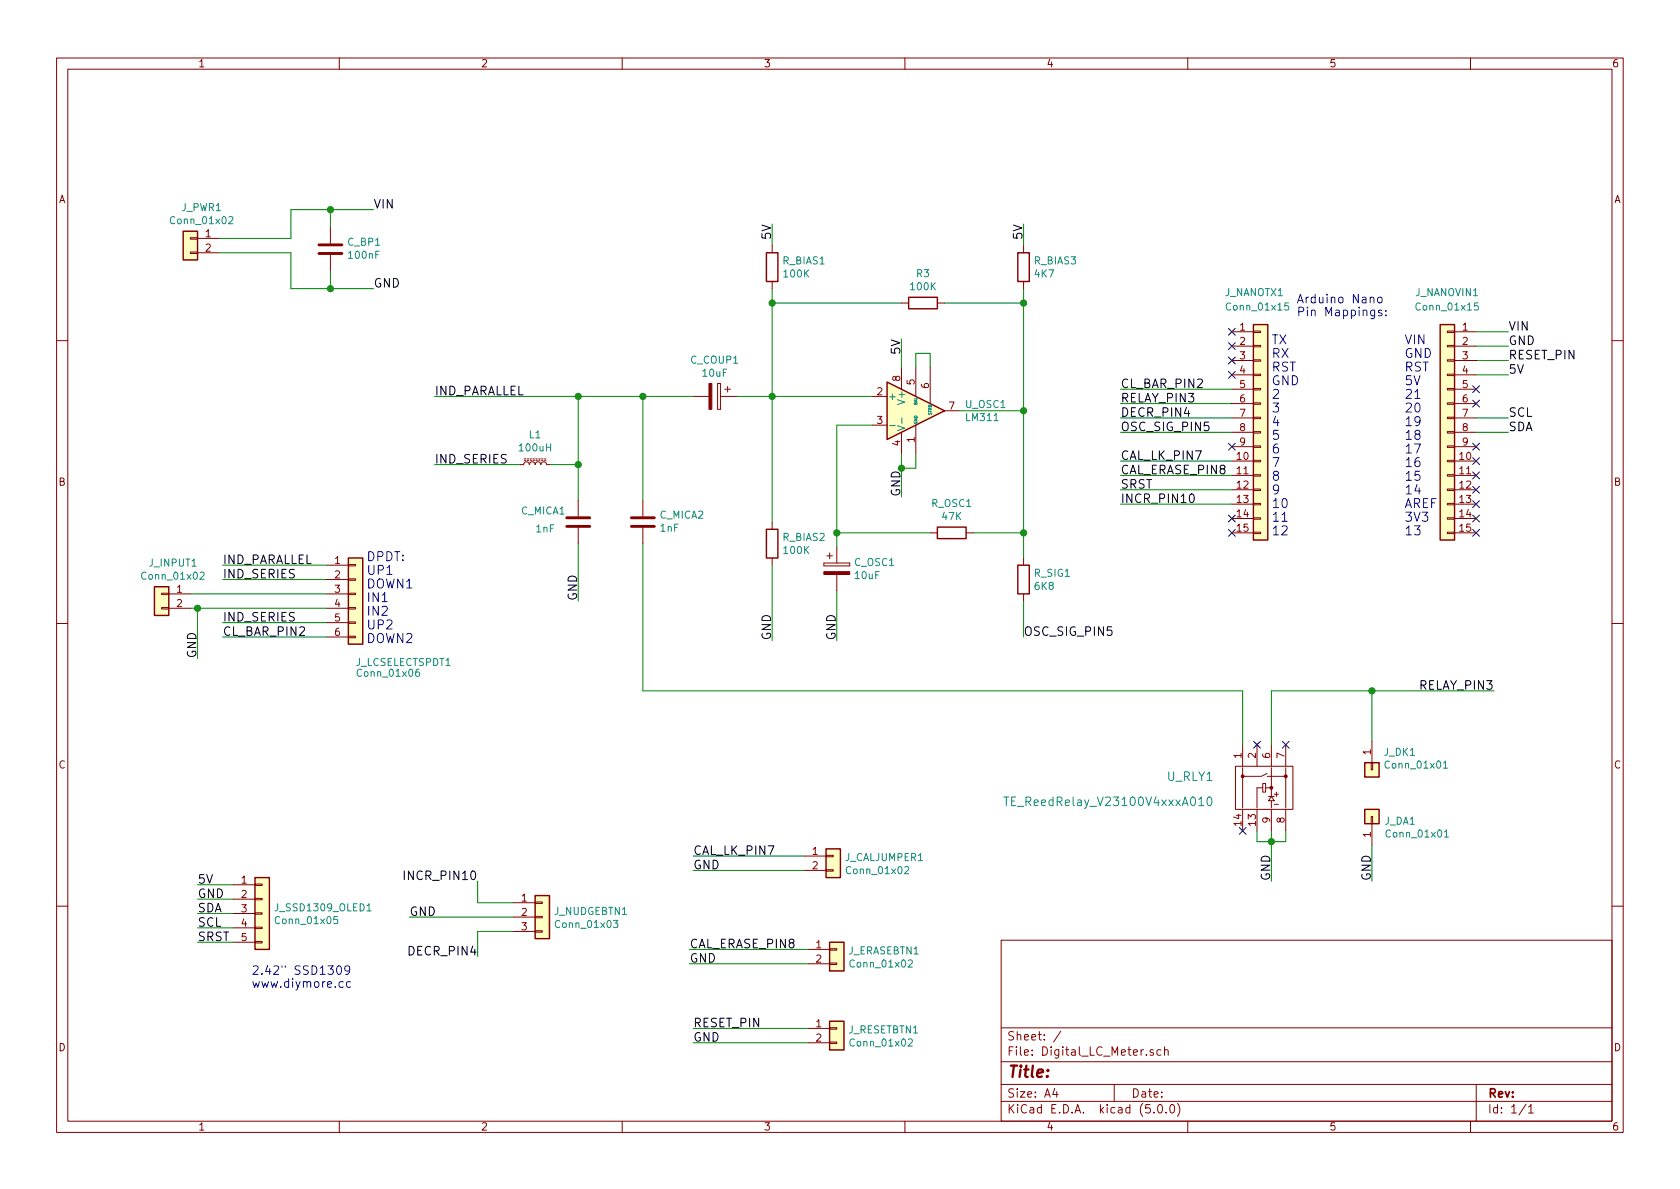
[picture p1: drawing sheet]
EESchema Schematic File Version 4
LIBS:power
LIBS:device
LIBS:74xx
LIBS:audio
LIBS:interface
LIBS:Digital_LC_Meter-cache
EELAYER 26 0
EELAYER END
$Descr A4 11693 8268
encoding utf-8
Sheet 1 1
Title ""
Date ""
Rev ""
Comp ""
Comment1 ""
Comment2 ""
Comment3 ""
Comment4 ""
$EndDescr
Text Notes 8850 3725 0    63   ~ 0
TX\nRX\nRST\nGND\n2\n3\n4\n5\n6\n7\n8\n9\n10\n11\n12
Text Notes 9775 3725 0    63   ~ 0
VIN\nGND\nRST\n5V\n21\n20\n19\n18\n17\n16\n15\n14\nAREF\n3V3\n13\n
Wire Wire Line
	1525 1650 2025 1650
Text Label 2600 1450 0    60   ~ 0
VIN
Wire Wire Line
	1525 1750 2025 1750
Wire Wire Line
	2025 1750 2025 2000
Text Label 2600 2000 0    60   ~ 0
GND
Wire Wire Line
	10275 2300 10500 2300
Text Label 10500 2300 0    60   ~ 0
VIN
Wire Wire Line
	10275 2400 10500 2400
Text Label 10500 2400 0    60   ~ 0
GND
Wire Wire Line
	1625 6150 1375 6150
Text Label 1375 6350 0    60   ~ 0
SDA
Wire Wire Line
	1625 6250 1375 6250
Text Label 1375 6450 0    60   ~ 0
SCL
Wire Wire Line
	1625 6350 1375 6350
Text Label 1375 6250 0    60   ~ 0
GND
Wire Wire Line
	1625 6450 1375 6450
Text Label 1375 6150 0    60   ~ 0
5V
Wire Wire Line
	10275 2600 10500 2600
Text Label 10500 2600 0    60   ~ 0
5V
Wire Wire Line
	10275 3000 10500 3000
Text Label 10500 3000 0    60   ~ 0
SDA
Wire Wire Line
	10275 2900 10500 2900
Text Label 10500 2900 0    60   ~ 0
SCL
Wire Wire Line
	3575 6375 2850 6375
Text Label 2850 6375 0    60   ~ 0
GND
Wire Wire Line
	3575 6275 3325 6275
Wire Wire Line
	3325 6275 3325 6125
Text Label 3325 6125 2    60   ~ 0
INCR_PIN10
Wire Wire Line
	3575 6475 3325 6475
Wire Wire Line
	3325 6475 3325 6650
Text Label 3325 6650 2    60   ~ 0
DECR_PIN4
Wire Wire Line
	6375 2550 6375 2450
Wire Wire Line
	6375 2450 6475 2450
Wire Wire Line
	6475 2450 6475 2550
Text Label 6275 2350 3    60   ~ 0
5V
Wire Wire Line
	6275 3150 6275 3250
Text Label 6275 3450 1    60   ~ 0
GND
Wire Wire Line
	6375 3150 6375 3250
Wire Wire Line
	6375 3250 6275 3250
Connection ~ 6275 3250
Wire Wire Line
	5125 2750 5375 2750
Wire Wire Line
	5825 2950 5825 3700
Wire Wire Line
	5825 2950 6075 2950
Wire Wire Line
	5825 4100 5825 4450
Text Label 5825 4450 1    60   ~ 0
GND
Wire Wire Line
	6475 3700 5825 3700
Connection ~ 5825 3700
Wire Wire Line
	7125 3700 6775 3700
Wire Wire Line
	7125 2000 7125 2100
Wire Wire Line
	7125 2100 6575 2100
Wire Wire Line
	6275 2100 5375 2100
Wire Wire Line
	5375 2000 5375 2100
Connection ~ 5375 2750
Connection ~ 7125 2100
Connection ~ 5375 2100
Wire Wire Line
	5375 1700 5375 1550
Text Label 5375 1550 3    60   ~ 0
5V
Wire Wire Line
	7125 1700 7125 1550
Text Label 7125 1550 3    60   ~ 0
5V
Wire Wire Line
	5375 3925 5375 4450
Text Label 5375 4450 1    60   ~ 0
GND
Wire Wire Line
	4475 2750 4475 3475
Wire Wire Line
	3025 2750 4025 2750
Text Label 8850 6125 1    60   ~ 0
GND
Wire Wire Line
	4025 2750 4025 3225
Connection ~ 4475 2750
Wire Wire Line
	4025 3775 4025 4175
Text Label 4025 4175 1    60   ~ 0
GND
Wire Wire Line
	3825 3225 4025 3225
Connection ~ 4025 3225
Connection ~ 4025 2750
Wire Wire Line
	3625 3225 3025 3225
Wire Wire Line
	1325 4125 2275 4125
Wire Wire Line
	1325 4225 1375 4225
Text Label 3025 2750 0    60   ~ 0
IND_PARALLEL
Text Label 3025 3225 0    60   ~ 0
IND_SERIES
Wire Wire Line
	2275 3925 1550 3925
Text Label 1550 3925 0    60   ~ 0
IND_PARALLEL
Wire Wire Line
	2275 4025 1550 4025
Wire Wire Line
	2275 4325 1550 4325
Text Label 1550 4325 0    60   ~ 0
IND_SERIES
Wire Wire Line
	2275 4425 1550 4425
Text Label 1550 4025 0    60   ~ 0
IND_SERIES
Text Label 1550 4425 0    60   ~ 0
CL_BAR_PIN2
Wire Wire Line
	8575 2700 7800 2700
Text Label 7800 2700 0    60   ~ 0
CL_BAR_PIN2
Text Notes 2550 4475 0    63   ~ 0
DPDT:\nUP1\nDOWN1\nIN1\nIN2\nUP2\nDOWN2
Wire Wire Line
	9550 5875 9550 6125
Text Label 9550 6125 1    60   ~ 0
GND
Wire Wire Line
	9550 5150 9550 4800
Wire Wire Line
	8850 4800 9550 4800
Connection ~ 9550 4800
Text Label 10400 4800 2    60   ~ 0
RELAY_PIN3
Wire Wire Line
	8575 2800 7800 2800
Text Label 7800 2800 0    60   ~ 0
RELAY_PIN3
Wire Wire Line
	8575 3400 7800 3400
Text Label 7800 3500 0    60   ~ 0
INCR_PIN10
Text Label 7800 2900 0    60   ~ 0
DECR_PIN4
Wire Wire Line
	8575 2900 7800 2900
Connection ~ 7125 3700
Wire Wire Line
	7125 4175 7125 4425
Text Label 7125 4425 0    60   ~ 0
OSC_SIG_PIN5
Wire Wire Line
	8575 3000 7800 3000
Text Label 7800 3000 0    60   ~ 0
OSC_SIG_PIN5
Wire Wire Line
	8575 3200 7800 3200
Text Label 7800 3200 0    60   ~ 0
CAL_LK_PIN7
Wire Wire Line
	8575 3300 7800 3300
Text Label 7800 3300 0    60   ~ 0
CAL_ERASE_PIN8
Wire Wire Line
	5600 5950 4825 5950
Text Label 4825 5950 0    60   ~ 0
CAL_LK_PIN7
Wire Wire Line
	5600 6050 4825 6050
Text Label 4825 6050 0    60   ~ 0
GND
Wire Wire Line
	5625 6600 4800 6600
Text Label 4800 6600 0    60   ~ 0
CAL_ERASE_PIN8
Wire Wire Line
	5625 6700 4800 6700
Text Label 4800 6700 0    60   ~ 0
GND
Wire Wire Line
	8650 4800 4475 4800
Wire Wire Line
	4475 4800 4475 3775
Wire Wire Line
	2025 2000 2300 2000
Wire Wire Line
	2025 1650 2025 1450
Wire Wire Line
	2025 1450 2300 1450
Wire Wire Line
	2300 2000 2300 1875
Connection ~ 2300 2000
Wire Wire Line
	2300 1450 2300 1575
Connection ~ 2300 1450
Wire Wire Line
	10275 2500 10500 2500
Text Label 10500 2500 0    60   ~ 0
RESET_PIN
Wire Wire Line
	4825 7150 5625 7150
Text Label 4825 7150 0    60   ~ 0
RESET_PIN
Wire Wire Line
	5625 7250 4825 7250
Text Label 4825 7250 0    60   ~ 0
GND
NoConn ~ 8575 2300
NoConn ~ 8575 2400
NoConn ~ 8575 2500
NoConn ~ 8575 2600
NoConn ~ 8575 3600
NoConn ~ 8575 3700
NoConn ~ 10275 3700
NoConn ~ 10275 3600
NoConn ~ 10275 3500
NoConn ~ 10275 3400
NoConn ~ 10275 3300
NoConn ~ 10275 3200
NoConn ~ 10275 3100
NoConn ~ 10275 2700
NoConn ~ 10275 2800
Text Notes 9025 2200 0    60   ~ 0
Arduino Nano\nPin Mappings:
Wire Wire Line
	6275 2550 6275 2350
Wire Wire Line
	6675 2850 7125 2850
Connection ~ 7125 2850
Wire Wire Line
	6275 3250 6275 3450
Wire Wire Line
	5825 3700 5825 3800
Wire Wire Line
	5375 2750 6075 2750
Wire Wire Line
	5375 2750 5375 3625
Wire Wire Line
	7125 2100 7125 2850
Wire Wire Line
	5375 2100 5375 2750
Wire Wire Line
	4475 2750 4825 2750
Wire Wire Line
	4025 3225 4025 3475
Wire Wire Line
	4025 2750 4475 2750
Wire Wire Line
	9550 4800 10400 4800
Wire Wire Line
	7125 3700 7125 3875
Wire Wire Line
	2300 2000 2600 2000
Wire Wire Line
	2300 1450 2600 1450
Wire Wire Line
	7125 2850 7125 3700
$Comp
L Connector_Generic:Conn_01x02 J_PWR1
U 1 1
P 1325 1650
F 0 "J_PWR1" H 1245 1867 50  0000 C CNN
F 1 "Conn_01x02" H 1245 1776 50  0000 C CNN
F 2 "Connector_PinHeader_2.54mm:PinHeader_1x02_P2.54mm_Vertical" H 1325 1650 50  0001 C CNN
F 3 "~" H 1325 1650 50  0001 C CNN
	1    1325 1650
	-1   0    0    -1  
$EndComp
$Comp
L Connector_Generic:Conn_01x02 J_INPUT1
U 1 1
P 1125 4125
F 0 "J_INPUT1" H 1045 4342 50  0000 C CNN
F 1 "Conn_01x02" H 1045 4251 50  0000 C CNN
F 2 "Connector_PinHeader_2.54mm:PinHeader_1x02_P2.54mm_Vertical" H 1125 4125 50  0001 C CNN
F 3 "~" H 1125 4125 50  0001 C CNN
	1    1125 4125
	-1   0    0    -1  
$EndComp
$Comp
L Connector_Generic:Conn_01x02 J_CALJUMPER1
U 1 1
P 5800 5950
F 0 "J_CALJUMPER1" H 5880 5942 50  0000 L CNN
F 1 "Conn_01x02" H 5880 5851 50  0000 L CNN
F 2 "Connector_PinHeader_2.54mm:PinHeader_1x02_P2.54mm_Vertical" H 5800 5950 50  0001 C CNN
F 3 "~" H 5800 5950 50  0001 C CNN
	1    5800 5950
	1    0    0    -1  
$EndComp
$Comp
L Connector_Generic:Conn_01x02 J_ERASEBTN1
U 1 1
P 5825 6600
F 0 "J_ERASEBTN1" H 5905 6592 50  0000 L CNN
F 1 "Conn_01x02" H 5905 6501 50  0000 L CNN
F 2 "Connector_PinHeader_2.54mm:PinHeader_1x02_P2.54mm_Vertical" H 5825 6600 50  0001 C CNN
F 3 "~" H 5825 6600 50  0001 C CNN
	1    5825 6600
	1    0    0    -1  
$EndComp
$Comp
L Connector_Generic:Conn_01x02 J_RESETBTN1
U 1 1
P 5825 7150
F 0 "J_RESETBTN1" H 5905 7142 50  0000 L CNN
F 1 "Conn_01x02" H 5905 7051 50  0000 L CNN
F 2 "Connector_PinHeader_2.54mm:PinHeader_1x02_P2.54mm_Vertical" H 5825 7150 50  0001 C CNN
F 3 "~" H 5825 7150 50  0001 C CNN
	1    5825 7150
	1    0    0    -1  
$EndComp
$Comp
L Connector_Generic:Conn_01x03 J_NUDGEBTN1
U 1 1
P 3775 6375
F 0 "J_NUDGEBTN1" H 3855 6417 50  0000 L CNN
F 1 "Conn_01x03" H 3855 6326 50  0000 L CNN
F 2 "Connector_PinHeader_2.54mm:PinHeader_1x03_P2.54mm_Vertical" H 3775 6375 50  0001 C CNN
F 3 "~" H 3775 6375 50  0001 C CNN
	1    3775 6375
	1    0    0    -1  
$EndComp
$Comp
L Connector_Generic:Conn_01x06 J_LCSELECTSPDT1
U 1 1
P 2475 4125
F 0 "J_LCSELECTSPDT1" H 2475 3650 50  0000 L CNN
F 1 "Conn_01x06" H 2475 3575 50  0000 L CNN
F 2 "Connector_PinHeader_2.54mm:PinHeader_1x06_P2.54mm_Vertical" H 2475 4125 50  0001 C CNN
F 3 "~" H 2475 4125 50  0001 C CNN
	1    2475 4125
	1    0    0    -1  
$EndComp
$Comp
L Connector_Generic:Conn_01x15 J_NANOTX1
U 1 1
P 8775 3000
F 0 "J_NANOTX1" H 8525 3975 50  0000 L CNN
F 1 "Conn_01x15" H 8525 3875 50  0000 L CNN
F 2 "Connector_PinHeader_2.54mm:PinHeader_1x15_P2.54mm_Vertical" H 8775 3000 50  0001 C CNN
F 3 "~" H 8775 3000 50  0001 C CNN
	1    8775 3000
	1    0    0    -1  
$EndComp
$Comp
L Connector_Generic:Conn_01x15 J_NANOVIN1
U 1 1
P 10075 3000
F 0 "J_NANOVIN1" H 10075 3975 50  0000 C CNN
F 1 "Conn_01x15" H 10075 3875 50  0000 C CNN
F 2 "Connector_PinHeader_2.54mm:PinHeader_1x15_P2.54mm_Vertical" H 10075 3000 50  0001 C CNN
F 3 "~" H 10075 3000 50  0001 C CNN
	1    10075 3000
	-1   0    0    -1  
$EndComp
$Comp
L Device:R R_BIAS3
U 1 1
P 7125 1850
F 0 "R_BIAS3" H 7195 1896 50  0000 L CNN
F 1 "4K7" H 7195 1805 50  0000 L CNN
F 2 "Resistor_THT:R_Axial_DIN0207_L6.3mm_D2.5mm_P7.62mm_Horizontal" V 7055 1850 50  0001 C CNN
F 3 "~" H 7125 1850 50  0001 C CNN
	1    7125 1850
	1    0    0    -1  
$EndComp
$Comp
L Device:R R_BIAS1
U 1 1
P 5375 1850
F 0 "R_BIAS1" H 5445 1896 50  0000 L CNN
F 1 "100K" H 5445 1805 50  0000 L CNN
F 2 "Resistor_THT:R_Axial_DIN0207_L6.3mm_D2.5mm_P7.62mm_Horizontal" V 5305 1850 50  0001 C CNN
F 3 "~" H 5375 1850 50  0001 C CNN
	1    5375 1850
	1    0    0    -1  
$EndComp
$Comp
L Device:R R_BIAS2
U 1 1
P 5375 3775
F 0 "R_BIAS2" H 5445 3821 50  0000 L CNN
F 1 "100K" H 5445 3730 50  0000 L CNN
F 2 "Resistor_THT:R_Axial_DIN0207_L6.3mm_D2.5mm_P7.62mm_Horizontal" V 5305 3775 50  0001 C CNN
F 3 "~" H 5375 3775 50  0001 C CNN
	1    5375 3775
	1    0    0    -1  
$EndComp
$Comp
L Device:R R_SIG1
U 1 1
P 7125 4025
F 0 "R_SIG1" H 7195 4071 50  0000 L CNN
F 1 "6K8" H 7195 3980 50  0000 L CNN
F 2 "Resistor_THT:R_Axial_DIN0207_L6.3mm_D2.5mm_P7.62mm_Horizontal" V 7055 4025 50  0001 C CNN
F 3 "~" H 7125 4025 50  0001 C CNN
	1    7125 4025
	1    0    0    -1  
$EndComp
$Comp
L Device:R R_OSC1
U 1 1
P 6625 3700
F 0 "R_OSC1" V 6418 3700 50  0000 C CNN
F 1 "47K" V 6509 3700 50  0000 C CNN
F 2 "Resistor_THT:R_Axial_DIN0207_L6.3mm_D2.5mm_P10.16mm_Horizontal" V 6555 3700 50  0001 C CNN
F 3 "~" H 6625 3700 50  0001 C CNN
	1    6625 3700
	0    1    1    0   
$EndComp
$Comp
L Device:C C_MICA2
U 1 1
P 4475 3625
F 0 "C_MICA2" H 4360 3579 50  0000 R CNN
F 1 "1nF" H 4360 3670 50  0000 R CNN
F 2 "Capacitor_THT:C_Rect_L7.0mm_W2.0mm_P5.00mm" H 4513 3475 50  0001 C CNN
F 3 "~" H 4475 3625 50  0001 C CNN
	1    4475 3625
	-1   0    0    1   
$EndComp
$Comp
L Device:C C_MICA1
U 1 1
P 4025 3625
F 0 "C_MICA1" H 4425 3550 50  0000 R CNN
F 1 "1nF" H 4325 3675 50  0000 R CNN
F 2 "Capacitor_THT:C_Rect_L7.0mm_W2.0mm_P5.00mm" H 4063 3475 50  0001 C CNN
F 3 "~" H 4025 3625 50  0001 C CNN
	1    4025 3625
	-1   0    0    1   
$EndComp
$Comp
L Device:C C_BP1
U 1 1
P 2300 1725
F 0 "C_BP1" H 2185 1679 50  0000 R CNN
F 1 "100nF" H 2185 1770 50  0000 R CNN
F 2 "Capacitor_THT:C_Rect_L7.0mm_W2.0mm_P5.00mm" H 2338 1575 50  0001 C CNN
F 3 "~" H 2300 1725 50  0001 C CNN
	1    2300 1725
	-1   0    0    1   
$EndComp
$Comp
L Device:CP C_COUP1
U 1 1
P 4975 2750
F 0 "C_COUP1" V 4720 2750 50  0000 C CNN
F 1 "10uF" V 4811 2750 50  0000 C CNN
F 2 "Capacitor_THT:CP_Radial_D5.0mm_P2.50mm" H 5013 2600 50  0001 C CNN
F 3 "~" H 4975 2750 50  0001 C CNN
	1    4975 2750
	0    1    1    0   
$EndComp
$Comp
L Device:CP C_OSC1
U 1 1
P 5825 3950
F 0 "C_OSC1" H 5943 3996 50  0000 L CNN
F 1 "10uF" H 5943 3905 50  0000 L CNN
F 2 "Capacitor_THT:CP_Radial_D5.0mm_P2.50mm" H 5863 3800 50  0001 C CNN
F 3 "~" H 5825 3950 50  0001 C CNN
	1    5825 3950
	1    0    0    -1  
$EndComp
$Comp
L Device:R R3
U 1 1
P 6425 2100
F 0 "R3" V 6218 2100 50  0000 C CNN
F 1 "100K" V 6309 2100 50  0000 C CNN
F 2 "Resistor_THT:R_Axial_DIN0207_L6.3mm_D2.5mm_P7.62mm_Horizontal" V 6355 2100 50  0001 C CNN
F 3 "~" H 6425 2100 50  0001 C CNN
	1    6425 2100
	0    1    1    0   
$EndComp
$Comp
L Comparator:LM311 U_OSC1
U 1 1
P 6375 2850
F 0 "U_OSC1" H 6716 2896 50  0000 L CNN
F 1 "LM311" H 6716 2805 50  0000 L CNN
F 2 "Package_DIP:DIP-8_W7.62mm_Socket" H 6375 2850 50  0001 C CNN
F 3 "http://www.ti.com/lit/ds/symlink/lm311.pdf" H 6375 2850 50  0001 C CNN
	1    6375 2850
	1    0    0    -1  
$EndComp
$Comp
L Device:L_Core_Ferrite_Small L1
U 1 1
P 3725 3225
F 0 "L1" V 3930 3225 50  0000 C CNN
F 1 "100uH" V 3839 3225 50  0000 C CNN
F 2 "Inductor_THT:L_Radial_D7.8mm_P5.00mm_Fastron_07HCP" H 3725 3225 50  0001 C CNN
F 3 "~" H 3725 3225 50  0001 C CNN
	1    3725 3225
	0    -1   -1   0   
$EndComp
$Comp
L TE_ReedRelay_V23100V4:TE_ReedRelay_V23100V4xxxA010 U_RLY1
U 1 1
P 8800 5475
F 0 "U_RLY1" H 8450 5400 60  0000 R CNN
F 1 "TE_ReedRelay_V23100V4xxxA010" H 8450 5575 60  0000 R CNN
F 2 "TE_Reed_Relay_V23100V4:TE_ReedRelay_V23100V4" H 8800 5455 60  0001 C CNN
F 3 "" H 8800 5455 60  0001 C CNN
	1    8800 5475
	1    0    0    1   
$EndComp
$Comp
L Connector_Generic:Conn_01x01 J_DK1
U 1 1
P 9550 5350
F 0 "J_DK1" V 9425 5430 50  0000 L CNN
F 1 "Conn_01x01" V 9514 5430 50  0000 L CNN
F 2 "Connector_PinHeader_2.54mm:PinHeader_1x01_P2.54mm_Vertical" H 9550 5350 50  0001 C CNN
F 3 "~" H 9550 5350 50  0001 C CNN
	1    9550 5350
	0    1    1    0   
$EndComp
$Comp
L Connector_Generic:Conn_01x01 J_DA1
U 1 1
P 9550 5675
F 0 "J_DA1" V 9515 5588 50  0000 R CNN
F 1 "Conn_01x01" V 9426 5588 50  0000 R CNN
F 2 "Connector_PinHeader_2.54mm:PinHeader_1x01_P2.54mm_Vertical" H 9550 5675 50  0001 C CNN
F 3 "~" H 9550 5675 50  0001 C CNN
	1    9550 5675
	0    -1   -1   0   
$EndComp
Wire Wire Line
	8750 5850 8850 5850
Connection ~ 8850 5850
Wire Wire Line
	8850 5850 8850 6125
Wire Wire Line
	8950 5850 8850 5850
NoConn ~ 8950 5175
NoConn ~ 8750 5175
NoConn ~ 8650 5775
Wire Wire Line
	8850 4800 8850 5175
Wire Wire Line
	8650 5175 8650 4800
Wire Wire Line
	8750 5775 8750 5850
Wire Wire Line
	8850 5775 8850 5850
Wire Wire Line
	8950 5775 8950 5850
Wire Wire Line
	1375 4225 1375 4575
Connection ~ 1375 4225
Wire Wire Line
	1375 4225 2275 4225
Text Label 1375 4575 1    60   ~ 0
GND
Wire Wire Line
	8575 3500 7800 3500
Text Label 7800 3400 0    60   ~ 0
SRST
$Comp
L Connector_Generic:Conn_01x05 J_SSD1309_OLED1
U 1 1
P 1825 6350
F 0 "J_SSD1309_OLED1" H 1905 6392 50  0000 L CNN
F 1 "Conn_01x05" H 1905 6303 50  0000 L CNN
F 2 "Connector_PinHeader_2.54mm:PinHeader_1x05_P2.54mm_Vertical" H 1825 6350 50  0001 C CNN
F 3 "~" H 1825 6350 50  0001 C CNN
	1    1825 6350
	1    0    0    -1  
$EndComp
Wire Wire Line
	1625 6550 1375 6550
Text Label 1375 6550 0    60   ~ 0
SRST
Text Notes 1750 6875 0    60   ~ 0
2.42" SSD1309\nwww.diymore.cc
NoConn ~ 8575 3100
$EndSCHEMATC
